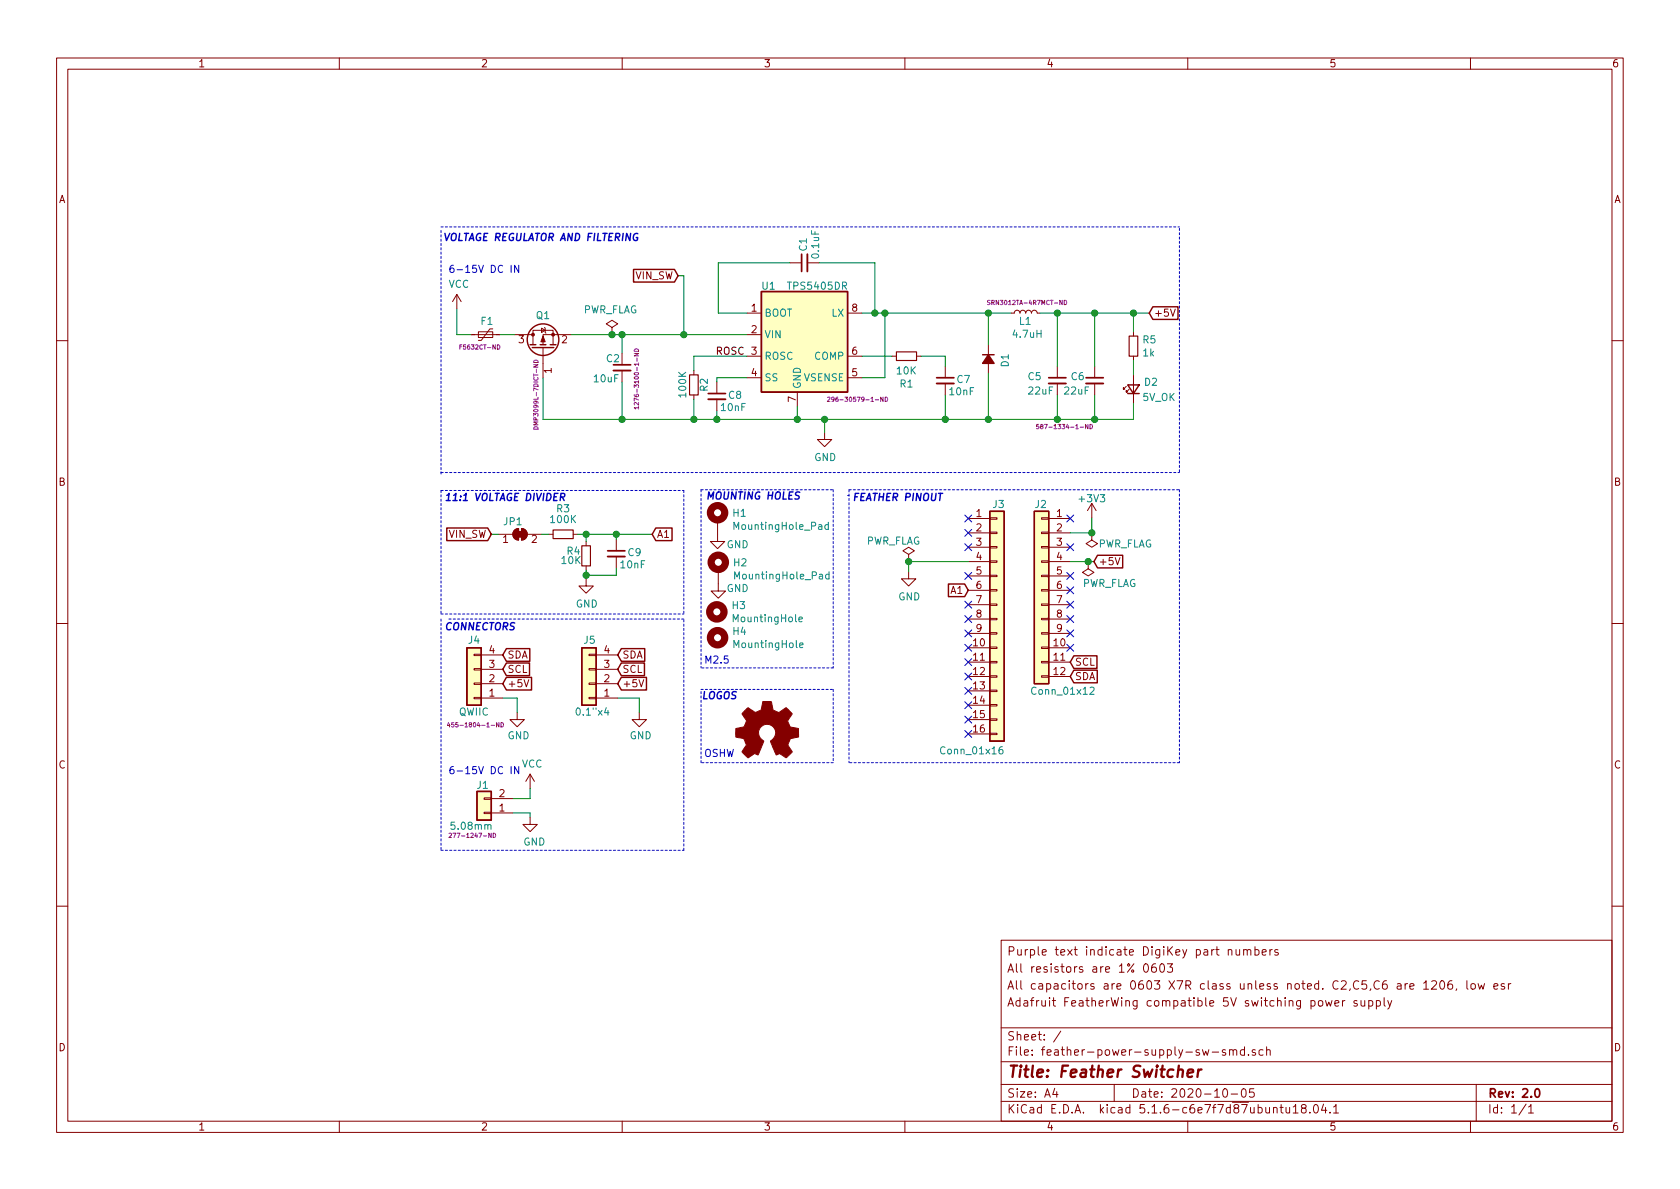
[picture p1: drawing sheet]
EESchema Schematic File Version 4
EELAYER 30 0
EELAYER END
$Descr A4 11693 8268
encoding utf-8
Sheet 1 1
Title "Feather Switcher"
Date "2020-10-05"
Rev "2.0"
Comp ""
Comment1 "Adafruit FeatherWing compatible 5V switching power supply"
Comment2 "All capacitors are 0603 X7R class unless noted. C2,C5,C6 are 1206, low esr"
Comment3 "All resistors are 1% 0603"
Comment4 "Purple text indicate DigiKey part numbers"
$EndDescr
$Comp
L Connector_Generic:Conn_01x12 J2
U 1 1
P 7250 4100
F 0 "J2" H 7255 4700 50  0000 C CNN
F 1 "Conn_01x12" H 7100 3400 50  0000 C CNN
F 2 "Connector_PinHeader_2.54mm:PinHeader_1x12_P2.54mm_Vertical" H 7250 4100 50  0001 C CNN
F 3 "~" H 7250 4100 50  0001 C CNN
	1    7250 4100
	-1   0    0    -1  
$EndComp
$Comp
L power:GND #PWR01
U 1 1
P 5740 3000
F 0 "#PWR01" H 5740 2750 50  0001 C CNN
F 1 "GND" H 5745 2827 50  0000 C CNN
F 2 "" H 5740 3000 50  0001 C CNN
F 3 "" H 5740 3000 50  0001 C CNN
	1    5740 3000
	1    0    0    -1  
$EndComp
Text GLabel 7615 3900 2    50   Input ~ 0
+5V
Wire Wire Line
	7450 3900 7575 3900
$Comp
L power:GND #PWR04
U 1 1
P 6325 3970
F 0 "#PWR04" H 6325 3720 50  0001 C CNN
F 1 "GND" H 6330 3797 50  0000 C CNN
F 2 "" H 6325 3970 50  0001 C CNN
F 3 "" H 6325 3970 50  0001 C CNN
	1    6325 3970
	1    0    0    -1  
$EndComp
Wire Wire Line
	6740 3900 6325 3900
Wire Wire Line
	6325 3900 6325 3970
$Comp
L power:PWR_FLAG #FLG04
U 1 1
P 7575 3900
F 0 "#FLG04" H 7575 3975 50  0001 C CNN
F 1 "PWR_FLAG" H 7425 4055 50  0000 C CNN
F 2 "" H 7575 3900 50  0001 C CNN
F 3 "~" H 7575 3900 50  0001 C CNN
	1    7575 3900
	-1   0    0    1   
$EndComp
Connection ~ 7575 3900
Wire Wire Line
	7575 3900 7615 3900
$Comp
L power:PWR_FLAG #FLG03
U 1 1
P 6325 3900
F 0 "#FLG03" H 6325 3975 50  0001 C CNN
F 1 "PWR_FLAG" H 6220 4045 50  0000 C CNN
F 2 "" H 6325 3900 50  0001 C CNN
F 3 "~" H 6325 3900 50  0001 C CNN
	1    6325 3900
	1    0    0    -1  
$EndComp
Connection ~ 6325 3900
NoConn ~ 7450 3800
NoConn ~ 7450 4000
NoConn ~ 7450 4100
NoConn ~ 7450 4200
NoConn ~ 7450 4300
NoConn ~ 7450 4400
NoConn ~ 7450 4500
NoConn ~ 6740 3700
NoConn ~ 6740 3800
NoConn ~ 6740 4000
NoConn ~ 6740 4200
NoConn ~ 6740 4300
NoConn ~ 6740 4400
NoConn ~ 6740 4500
NoConn ~ 6740 4600
NoConn ~ 6740 4700
NoConn ~ 6740 4800
NoConn ~ 6740 4900
NoConn ~ 6740 5000
NoConn ~ 6740 5100
$Comp
L Device:C_Small C8
U 1 1
P 4990 2750
F 0 "C8" H 5065 2760 50  0000 L CNN
F 1 "10nF" H 5010 2675 50  0000 L CNN
F 2 "Capacitor_SMD:C_0603_1608Metric_Pad1.05x0.95mm_HandSolder" H 4990 2750 50  0001 C CNN
F 3 "~" H 4990 2750 50  0001 C CNN
	1    4990 2750
	1    0    0    -1  
$EndComp
$Comp
L Device:R_Small R1
U 1 1
P 6310 2470
F 0 "R1" V 6114 2470 50  0000 C CNN
F 1 "10K" V 6205 2470 50  0000 C CNN
F 2 "Resistor_SMD:R_0603_1608Metric_Pad1.05x0.95mm_HandSolder" H 6310 2470 50  0001 C CNN
F 3 "~" H 6310 2470 50  0001 C CNN
F 4 "‎P20138CT-ND‎" V 6310 2470 50  0001 C CNN "DigiKey_PN"
	1    6310 2470
	0    -1   -1   0   
$EndComp
$Comp
L Device:C_Small C7
U 1 1
P 6580 2640
F 0 "C7" H 6655 2650 50  0000 L CNN
F 1 "10nF" H 6600 2565 50  0000 L CNN
F 2 "Capacitor_SMD:C_0603_1608Metric_Pad1.05x0.95mm_HandSolder" H 6580 2640 50  0001 C CNN
F 3 "~" H 6580 2640 50  0001 C CNN
	1    6580 2640
	1    0    0    -1  
$EndComp
$Comp
L Device:C_Small C2
U 1 1
P 4330 2550
F 0 "C2" H 4215 2615 50  0000 L CNN
F 1 "10uF" H 4125 2475 50  0000 L CNN
F 2 "Capacitor_SMD:C_1206_3216Metric_Pad1.42x1.75mm_HandSolder" H 4330 2550 50  0001 C CNN
F 3 "~" H 4330 2550 50  0001 C CNN
F 4 "1276-3100-1-ND‎" V 4430 2470 30  0000 C CNN "DigiKey_PN"
	1    4330 2550
	1    0    0    -1  
$EndComp
$Comp
L Device:C_Small C1
U 1 1
P 5600 1820
F 0 "C1" H 5675 1830 50  0000 L CNN
F 1 "0.1uF" H 5620 1745 50  0000 L CNN
F 2 "Capacitor_SMD:C_0603_1608Metric_Pad1.05x0.95mm_HandSolder" H 5600 1820 50  0001 C CNN
F 3 "~" H 5600 1820 50  0001 C CNN
	1    5600 1820
	0    -1   -1   0   
$EndComp
Wire Wire Line
	5700 1820 6090 1820
Wire Wire Line
	6090 1820 6090 2170
Wire Wire Line
	6090 2170 6000 2170
Wire Wire Line
	6090 2170 6160 2170
Wire Wire Line
	6880 2170 6880 2390
Connection ~ 6090 2170
Wire Wire Line
	6880 2170 7040 2170
Wire Wire Line
	7240 2170 7360 2170
Wire Wire Line
	7360 2170 7360 2540
Wire Wire Line
	7360 2170 7620 2170
Connection ~ 7360 2170
Wire Wire Line
	6000 2470 6210 2470
Wire Wire Line
	6410 2470 6580 2470
Wire Wire Line
	6580 2470 6580 2540
Wire Wire Line
	6580 2740 6580 2910
Wire Wire Line
	6880 2590 6880 2910
Wire Wire Line
	7360 2740 7360 2910
Wire Wire Line
	5200 2170 5000 2170
Wire Wire Line
	5000 2170 5000 1820
Wire Wire Line
	5000 1820 5500 1820
Wire Wire Line
	5200 2620 4990 2620
Wire Wire Line
	4990 2620 4990 2650
Wire Wire Line
	4990 2850 4990 2910
Wire Wire Line
	4990 2910 5550 2910
Wire Wire Line
	4330 2650 4330 2910
Connection ~ 4990 2910
Wire Wire Line
	6000 2620 6160 2620
Wire Wire Line
	6160 2620 6160 2170
Connection ~ 4330 2910
Wire Wire Line
	4330 2320 4330 2450
Text Label 4980 2470 0    50   ~ 0
ROSC
NoConn ~ 7450 3600
NoConn ~ 6740 3600
Wire Notes Line
	5910 3440 5900 3440
Wire Notes Line
	4760 3405 4760 4265
Wire Notes Line
	8210 1580 8210 3280
Wire Notes Line
	3070 3290 3070 1580
Connection ~ 5550 2910
$Comp
L custom:TPS5405DR U1
U 1 1
P 5600 2320
F 0 "U1" H 5350 2660 50  0000 C CNN
F 1 "TPS5405DR" H 5690 2660 50  0000 C CNN
F 2 "digikey-footprints:SOIC-8_W3.9mm" H 5650 1870 50  0001 L CIN
F 3 "https://www.ti.com/lit/ds/symlink/tps5405.pdf" H 5600 2320 50  0001 C CNN
F 4 "TPS5405DR" H 5600 2320 50  0001 C CNN "MPN"
F 5 "296-30579-1-ND" H 5970 1870 30  0000 C CNN "Digikey_PN"
	1    5600 2320
	1    0    0    -1  
$EndComp
Wire Wire Line
	5550 2910 5740 2910
Wire Wire Line
	5550 2820 5550 2910
Wire Wire Line
	5740 2910 5740 3000
Connection ~ 5740 2910
Wire Wire Line
	5740 2910 6580 2910
$Comp
L Device:L_Small L1
U 1 1
P 7140 2170
F 0 "L1" V 7080 2220 50  0000 R CNN
F 1 "4.7uH" V 6990 2270 50  0000 R CNN
F 2 "My libs:TDK-VLS4012HBX" H 7140 2170 50  0001 C CNN
F 3 "~" H 7140 2170 50  0001 C CNN
F 4 "SRN3012TA-4R7MCT-ND‎" V 7210 2160 30  0000 C CNN "DigiKey_PN"
	1    7140 2170
	0    -1   -1   0   
$EndComp
Wire Wire Line
	7620 2540 7620 2170
Connection ~ 7620 2170
Wire Wire Line
	7620 2740 7620 2910
Wire Wire Line
	6880 2910 7360 2910
Connection ~ 7360 2910
Wire Wire Line
	7360 2910 7620 2910
$Comp
L Device:R_Small R2
U 1 1
P 4830 2670
F 0 "R2" V 4900 2670 50  0000 C CNN
F 1 "100K" V 4750 2670 50  0000 C CNN
F 2 "Resistor_SMD:R_0603_1608Metric_Pad1.05x0.95mm_HandSolder" H 4830 2670 50  0001 C CNN
F 3 "~" H 4830 2670 50  0001 C CNN
F 4 "‎P20138CT-ND‎" V 4830 2670 50  0001 C CNN "DigiKey_PN"
	1    4830 2670
	1    0    0    -1  
$EndComp
Wire Wire Line
	4830 2470 4830 2570
Wire Wire Line
	4830 2470 5200 2470
Wire Wire Line
	4830 2770 4830 2910
Connection ~ 4830 2910
Wire Wire Line
	4830 2910 4990 2910
Text Notes 5930 3490 0    50   Italic 10
FEATHER PINOUT
Text Notes 3080 1680 0    50   Italic 10
VOLTAGE REGULATOR AND FILTERING
$Comp
L power:PWR_FLAG #FLG01
U 1 1
P 4260 2320
F 0 "#FLG01" H 4260 2395 50  0001 C CNN
F 1 "PWR_FLAG" H 4250 2495 50  0000 C CNN
F 2 "" H 4260 2320 50  0001 C CNN
F 3 "~" H 4260 2320 50  0001 C CNN
	1    4260 2320
	1    0    0    -1  
$EndComp
Text Notes 4910 3480 0    50   Italic 10
MOUNTING HOLES
Wire Notes Line
	3070 4265 4760 4265
Wire Notes Line
	3070 3405 4760 3405
Wire Notes Line
	3070 3405 3070 4270
$Comp
L Jumper:SolderJumper_2_Bridged JP1
U 1 1
P 3620 3710
F 0 "JP1" H 3570 3800 50  0000 C CNN
F 1 "SolderJumper_2_Bridged" H 3285 3620 50  0001 C CNN
F 2 "Jumper:SolderJumper-2_P1.3mm_Bridged_RoundedPad1.0x1.5mm" H 3620 3710 50  0001 C CNN
F 3 "~" H 3620 3710 50  0001 C CNN
	1    3620 3710
	1    0    0    -1  
$EndComp
Text Notes 3090 3490 0    50   Italic 10
11:1 VOLTAGE DIVIDER
Wire Wire Line
	4080 3710 4080 3760
$Comp
L power:GND #PWR05
U 1 1
P 4080 4020
F 0 "#PWR05" H 4080 3770 50  0001 C CNN
F 1 "GND" H 4085 3847 50  0000 C CNN
F 2 "" H 4080 4020 50  0001 C CNN
F 3 "" H 4080 4020 50  0001 C CNN
	1    4080 4020
	1    0    0    -1  
$EndComp
$Comp
L Device:R_Small R3
U 1 1
P 3920 3710
F 0 "R3" V 3740 3710 50  0000 C CNN
F 1 "100K" V 3815 3710 50  0000 C CNN
F 2 "Resistor_SMD:R_0603_1608Metric_Pad1.05x0.95mm_HandSolder" H 3920 3710 50  0001 C CNN
F 3 "~" H 3920 3710 50  0001 C CNN
F 4 "‎P20138CT-ND‎" V 3920 3710 50  0001 C CNN "DigiKey_PN"
	1    3920 3710
	0    1    1    0   
$EndComp
$Comp
L Device:R_Small R4
U 1 1
P 4080 3860
F 0 "R4" H 3940 3895 50  0000 L CNN
F 1 "10K" H 3900 3830 50  0000 L CNN
F 2 "Resistor_SMD:R_0603_1608Metric_Pad1.05x0.95mm_HandSolder" H 4080 3860 50  0001 C CNN
F 3 "~" H 4080 3860 50  0001 C CNN
F 4 "P20072CT-ND‎" H 4080 3860 50  0001 C CNN "DigiKey_PN"
	1    4080 3860
	1    0    0    -1  
$EndComp
Wire Wire Line
	3770 3710 3820 3710
$Comp
L Device:C_Small C9
U 1 1
P 4290 3845
F 0 "C9" H 4365 3855 50  0000 L CNN
F 1 "10nF" H 4310 3770 50  0000 L CNN
F 2 "Capacitor_SMD:C_0603_1608Metric_Pad1.05x0.95mm_HandSolder" H 4290 3845 50  0001 C CNN
F 3 "~" H 4290 3845 50  0001 C CNN
	1    4290 3845
	1    0    0    -1  
$EndComp
Wire Wire Line
	4540 3710 4290 3710
Connection ~ 4080 3710
Wire Wire Line
	4080 3710 4020 3710
Wire Wire Line
	4290 3745 4290 3710
Wire Wire Line
	4290 3710 4080 3710
$Comp
L Mechanical:MountingHole H4
U 1 1
P 4995 4430
F 0 "H4" H 5095 4476 50  0000 L CNN
F 1 "MountingHole" H 5095 4385 50  0000 L CNN
F 2 "MountingHole:MountingHole_2.7mm_M2.5" H 4995 4430 50  0001 C CNN
F 3 "~" H 4995 4430 50  0001 C CNN
	1    4995 4430
	1    0    0    -1  
$EndComp
$Comp
L Mechanical:MountingHole_Pad H1
U 1 1
P 4995 3610
F 0 "H1" H 5095 3659 50  0000 L CNN
F 1 "MountingHole_Pad" H 5095 3568 50  0000 L CNN
F 2 "MountingHole:MountingHole_2.5mm_Pad" H 4995 3610 50  0001 C CNN
F 3 "~" H 4995 3610 50  0001 C CNN
	1    4995 3610
	1    0    0    -1  
$EndComp
$Comp
L Mechanical:MountingHole H3
U 1 1
P 4990 4250
F 0 "H3" H 5090 4296 50  0000 L CNN
F 1 "MountingHole" H 5090 4205 50  0000 L CNN
F 2 "MountingHole:MountingHole_2.7mm_M2.5" H 4990 4250 50  0001 C CNN
F 3 "~" H 4990 4250 50  0001 C CNN
	1    4990 4250
	1    0    0    -1  
$EndComp
$Comp
L Mechanical:MountingHole_Pad H2
U 1 1
P 5000 3955
F 0 "H2" H 5100 4004 50  0000 L CNN
F 1 "MountingHole_Pad" H 5100 3913 50  0000 L CNN
F 2 "MountingHole:MountingHole_2.5mm_Pad" H 5000 3955 50  0001 C CNN
F 3 "~" H 5000 3955 50  0001 C CNN
	1    5000 3955
	1    0    0    -1  
$EndComp
$Comp
L power:GND #PWR03
U 1 1
P 4995 3710
F 0 "#PWR03" H 4995 3460 50  0001 C CNN
F 1 "GND" H 5135 3640 50  0000 C CNN
F 2 "" H 4995 3710 50  0001 C CNN
F 3 "" H 4995 3710 50  0001 C CNN
	1    4995 3710
	1    0    0    -1  
$EndComp
$Comp
L power:GND #PWR06
U 1 1
P 5000 4055
F 0 "#PWR06" H 5000 3805 50  0001 C CNN
F 1 "GND" H 5135 4025 50  0000 C CNN
F 2 "" H 5000 4055 50  0001 C CNN
F 3 "" H 5000 4055 50  0001 C CNN
	1    5000 4055
	1    0    0    -1  
$EndComp
$Comp
L Connector_Generic:Conn_01x04 J4
U 1 1
P 3300 4750
F 0 "J4" H 3300 4450 50  0000 C CNN
F 1 "QWIIC" H 3300 4950 50  0000 C CNN
F 2 "Connector_JST:JST_SH_SM04B-SRSS-TB_1x04-1MP_P1.00mm_Horizontal" H 3300 4750 50  0001 C CNN
F 3 "https://cdn-shop.adafruit.com/product-files/4328/4328_C13916-001_CCSH-W10-04-BK-RC-A.pdf" H 3300 4750 50  0001 C CNN
F 4 "455-1804-1-ND" H 3290 5040 30  0000 C CNN "DigiKey_PN"
	1    3300 4750
	-1   0    0    1   
$EndComp
$Comp
L power:GND #PWR07
U 1 1
P 3600 4950
F 0 "#PWR07" H 3600 4700 50  0001 C CNN
F 1 "GND" H 3610 4790 50  0000 C CNN
F 2 "" H 3600 4950 50  0001 C CNN
F 3 "" H 3600 4950 50  0001 C CNN
	1    3600 4950
	1    0    0    -1  
$EndComp
Wire Wire Line
	3600 4850 3600 4950
$Comp
L power:+3V3 #PWR02
U 1 1
P 7600 3595
F 0 "#PWR02" H 7600 3445 50  0001 C CNN
F 1 "+3V3" H 7600 3730 50  0000 C CNN
F 2 "" H 7600 3595 50  0001 C CNN
F 3 "" H 7600 3595 50  0001 C CNN
	1    7600 3595
	1    0    0    -1  
$EndComp
Wire Wire Line
	7450 3700 7600 3700
Wire Wire Line
	7600 3700 7600 3595
$Comp
L power:PWR_FLAG #FLG02
U 1 1
P 7600 3700
F 0 "#FLG02" H 7600 3775 50  0001 C CNN
F 1 "PWR_FLAG" H 7365 3780 50  0000 C CNN
F 2 "" H 7600 3700 50  0001 C CNN
F 3 "~" H 7600 3700 50  0001 C CNN
	1    7600 3700
	-1   0    0    1   
$EndComp
Connection ~ 7600 3700
Text GLabel 3500 4750 2    50   Input ~ 0
+5V
Text Notes 3090 4390 0    50   Italic 10
CONNECTORS
$Comp
L Graphic:Logo_Open_Hardware_Small LOGO1
U 1 1
P 5340 5095
F 0 "LOGO1" H 5340 5370 50  0001 C CNN
F 1 "Logo_Open_Hardware_Small" H 5340 4870 50  0001 C CNN
F 2 "Symbol:OSHW-Symbol_6.7x6mm_SilkScreen" H 5340 5095 50  0001 C CNN
F 3 "~" H 5340 5095 50  0001 C CNN
	1    5340 5095
	1    0    0    -1  
$EndComp
Text Notes 3120 5390 0    50   ~ 0
6-15V DC IN
$Comp
L Device:Polyfuse_Small F1
U 1 1
P 3380 2320
F 0 "F1" V 3470 2310 50  0000 C CNN
F 1 "24V 1.1A" V 3494 2320 50  0001 C CNN
F 2 "Fuse:Fuse_1812_4532Metric_Castellated" H 3430 2120 50  0001 L CNN
F 3 "~" H 3380 2320 50  0001 C CNN
F 4 "F5632CT-ND" V 3290 2360 30  0000 C CNN "DigiKey-PN"
F 5 "1812L110/24DR" V 3380 2320 50  0001 C CNN "MPN"
F 6 "Littelfuse Inc." V 3380 2320 50  0001 C CNN "LittleFuse"
	1    3380 2320
	0    -1   -1   0   
$EndComp
Wire Wire Line
	4260 2320 3980 2320
Connection ~ 4260 2320
Wire Wire Line
	3280 2320 3180 2320
Wire Wire Line
	4080 3960 4080 3995
Wire Wire Line
	4290 3945 4290 3995
Wire Wire Line
	4290 3995 4080 3995
Connection ~ 4080 3995
Wire Wire Line
	4080 3995 4080 4020
$Comp
L Connector_Generic:Conn_01x04 J5
U 1 1
P 4100 4750
F 0 "J5" H 4050 4450 50  0000 L CNN
F 1 "0.1\"x4" H 3950 4950 50  0000 L CNN
F 2 "Connector_PinHeader_2.54mm:PinHeader_1x04_P2.54mm_Vertical" H 4100 4750 50  0001 C CNN
F 3 "~" H 4100 4750 50  0001 C CNN
	1    4100 4750
	-1   0    0    1   
$EndComp
Text GLabel 4300 4750 2    50   Input ~ 0
+5V
$Comp
L power:GND #PWR08
U 1 1
P 4450 4950
F 0 "#PWR08" H 4450 4700 50  0001 C CNN
F 1 "GND" H 4460 4790 50  0000 C CNN
F 2 "" H 4450 4950 50  0001 C CNN
F 3 "" H 4450 4950 50  0001 C CNN
	1    4450 4950
	1    0    0    -1  
$EndComp
Wire Wire Line
	4300 4850 4450 4850
Wire Wire Line
	4450 4850 4450 4950
Wire Notes Line
	3070 1570 8210 1570
Wire Notes Line
	3070 3280 8210 3280
Wire Notes Line
	5910 3400 8210 3400
Wire Notes Line
	8210 3400 8210 5300
Wire Notes Line
	8210 5300 5910 5300
Wire Notes Line
	5910 3400 5910 5300
Wire Wire Line
	6880 2170 6160 2170
Connection ~ 6880 2170
Connection ~ 6160 2170
Wire Wire Line
	6880 2910 6580 2910
Connection ~ 6880 2910
Connection ~ 6580 2910
Wire Wire Line
	3600 4850 3500 4850
$Comp
L Connector_Generic:Conn_01x16 J3
U 1 1
P 6940 4300
F 0 "J3" H 6905 5100 50  0000 L CNN
F 1 "Conn_01x16" H 6535 3385 50  0000 L CNN
F 2 "Connector_PinHeader_2.54mm:PinHeader_1x16_P2.54mm_Vertical" H 6940 4300 50  0001 C CNN
F 3 "~" H 6940 4300 50  0001 C CNN
	1    6940 4300
	1    0    0    -1  
$EndComp
$Comp
L power:VCC #PWR09
U 1 1
P 3180 2140
F 0 "#PWR09" H 3180 1990 50  0001 C CNN
F 1 "VCC" H 3195 2313 50  0000 C CNN
F 2 "" H 3180 2140 50  0001 C CNN
F 3 "" H 3180 2140 50  0001 C CNN
	1    3180 2140
	1    0    0    -1  
$EndComp
Wire Wire Line
	3180 2140 3180 2320
$Comp
L Device:Q_PMOS_GSD Q1
U 1 1
P 3780 2420
F 0 "Q1" V 4010 2420 50  0000 C CNN
F 1 "Q_PMOS_GSD" V 4031 2420 50  0001 C CNN
F 2 "Package_TO_SOT_SMD:SOT-23" H 3980 2520 50  0001 C CNN
F 3 "https://www.diodes.com/assets/Datasheets/DMP3099L.pdf" H 3780 2420 50  0001 C CNN
F 4 "DMP3099L-7" V 3780 2420 50  0001 C CNN "MPN"
F 5 "DMP3099L-7DICT-ND" H 3460 2470 30  0000 C CNN "Digikey_PN"
	1    3780 2420
	0    -1   -1   0   
$EndComp
Wire Wire Line
	3480 2320 3580 2320
Wire Wire Line
	3780 2910 3780 2620
Wire Wire Line
	3780 2910 4330 2910
$Comp
L power:VCC #PWR010
U 1 1
P 3690 5480
F 0 "#PWR010" H 3690 5330 50  0001 C CNN
F 1 "VCC" H 3705 5653 50  0000 C CNN
F 2 "" H 3690 5480 50  0001 C CNN
F 3 "" H 3690 5480 50  0001 C CNN
	1    3690 5480
	1    0    0    -1  
$EndComp
$Comp
L power:GND #PWR011
U 1 1
P 3690 5680
F 0 "#PWR011" H 3690 5430 50  0001 C CNN
F 1 "GND" H 3720 5510 50  0000 C CNN
F 2 "" H 3690 5680 50  0001 C CNN
F 3 "" H 3690 5680 50  0001 C CNN
	1    3690 5680
	1    0    0    -1  
$EndComp
Wire Wire Line
	3570 5550 3690 5550
Wire Wire Line
	3690 5550 3690 5480
Wire Wire Line
	3690 5680 3690 5650
Wire Wire Line
	3690 5650 3570 5650
Text Notes 4900 4620 0    50   ~ 0
M2.5
Wire Notes Line
	4880 3400 5800 3400
Wire Notes Line
	5800 4640 4880 4640
Wire Notes Line
	4880 3400 4880 4640
Wire Notes Line
	5800 3400 5800 4640
Wire Notes Line
	5800 4790 5800 5300
Wire Notes Line
	5800 5300 4880 5300
Wire Notes Line
	4880 5300 4880 4790
Wire Notes Line
	4880 4790 5800 4790
Text Notes 4880 4870 0    50   Italic 10
LOGOS
Text Notes 4900 5270 0    50   ~ 0
OSHW
Text Notes 3120 1900 0    50   ~ 0
6-15V DC IN
Wire Wire Line
	4330 2910 4830 2910
Text GLabel 4720 1910 0    50   Input ~ 0
VIN_SW
Wire Wire Line
	4260 2320 4330 2320
Wire Wire Line
	5200 2320 4760 2320
Connection ~ 4330 2320
Wire Wire Line
	4760 2320 4760 1910
Wire Wire Line
	4760 1910 4720 1910
Connection ~ 4760 2320
Wire Wire Line
	4760 2320 4330 2320
Text GLabel 3420 3710 0    50   Input ~ 0
VIN_SW
Wire Wire Line
	3470 3710 3420 3710
Wire Notes Line
	3070 4300 3070 5910
Wire Notes Line
	3070 5910 4760 5910
Wire Notes Line
	4760 5910 4760 4300
Wire Notes Line
	4760 4300 3110 4300
$Comp
L Device:D_Small_ALT D1
U 1 1
P 6880 2490
F 0 "D1" H 6890 2610 50  0000 C CNN
F 1 "~" H 7000 2580 50  0000 C CNN
F 2 "Diode_SMD:D_SOD-123F" V 6880 2490 50  0001 C CNN
F 3 "https://www.mccsemi.com/pdf/Products/SMD22PL-SMD210PL(SOD-123FL).pdf" V 6880 2490 50  0001 C CNN
F 4 "SMD24PL-TP" H 6880 2490 50  0001 C CNN "MPN"
F 5 "SMD24PL-TPMSCT-ND" H 6880 2490 50  0001 C CNN "DigiKey-PN"
	1    6880 2490
	0    1    1    0   
$EndComp
$Comp
L Device:C_Small C6
U 1 1
P 7620 2640
F 0 "C6" H 7450 2670 50  0000 L CNN
F 1 "22uF" H 7400 2570 50  0000 L CNN
F 2 "Capacitor_SMD:C_1210_3225Metric_Pad1.42x2.65mm_HandSolder" H 7620 2640 50  0001 C CNN
F 3 "https://www.yuden.co.jp/productdata/catalog/mlcc06_e.pdf" H 7620 2640 50  0001 C CNN
F 4 "587-1334-1-ND" H 7620 2640 50  0001 C CNN "DigiKey_PN"
	1    7620 2640
	1    0    0    -1  
$EndComp
Text GLabel 8000 2170 2    50   Input ~ 0
+5V
$Comp
L Device:LED_Small D2
U 1 1
P 7890 2700
F 0 "D2" V 7936 2630 50  0000 R CNN
F 1 "5V_OK" V 7830 2640 50  0000 R CNN
F 2 "LED_SMD:LED_0805_2012Metric_Castellated" V 7890 2700 50  0001 C CNN
F 3 "~" V 7890 2700 50  0001 C CNN
	1    7890 2700
	0    -1   -1   0   
$EndComp
$Comp
L Device:R_Small R5
U 1 1
P 7890 2400
F 0 "R5" H 7949 2446 50  0000 L CNN
F 1 "1k" H 7949 2355 50  0000 L CNN
F 2 "Resistor_SMD:R_0603_1608Metric_Pad1.05x0.95mm_HandSolder" H 7890 2400 50  0001 C CNN
F 3 "~" H 7890 2400 50  0001 C CNN
	1    7890 2400
	1    0    0    -1  
$EndComp
Wire Wire Line
	7890 2170 7890 2300
Connection ~ 7890 2170
Wire Wire Line
	7890 2170 8000 2170
Wire Wire Line
	7890 2500 7890 2600
Wire Wire Line
	7890 2800 7890 2910
Wire Wire Line
	7890 2910 7620 2910
Connection ~ 7620 2910
$Comp
L Device:C_Small C5
U 1 1
P 7360 2640
F 0 "C5" H 7150 2670 50  0000 L CNN
F 1 "22uF" H 7150 2570 50  0000 L CNN
F 2 "Capacitor_SMD:C_1210_3225Metric_Pad1.42x2.65mm_HandSolder" H 7360 2640 50  0001 C CNN
F 3 "https://www.yuden.co.jp/productdata/catalog/mlcc06_e.pdf" H 7360 2640 50  0001 C CNN
F 4 "587-1334-1-ND" H 7410 2320 30  0000 C CNN "DigiKey_PN"
	1    7360 2640
	1    0    0    -1  
$EndComp
Text GLabel 7450 4600 2    50   Input ~ 0
SCL
Text GLabel 7450 4700 2    50   Input ~ 0
SDA
Text GLabel 4300 4650 2    50   Input ~ 0
SCL
Text GLabel 4300 4550 2    50   Input ~ 0
SDA
Text GLabel 3500 4650 2    50   Input ~ 0
SCL
Text GLabel 3500 4550 2    50   Input ~ 0
SDA
Text GLabel 4540 3710 2    50   Input ~ 0
A1
Connection ~ 4290 3710
Text GLabel 6740 4100 0    50   Input ~ 0
A1
$Comp
L Connector_Generic:Conn_01x02 J1
U 1 1
P 3370 5650
F 0 "J1" H 3380 5460 50  0000 C CNN
F 1 "5.08mm" H 3460 5745 50  0000 C CNN
F 2 "TerminalBlock_Phoenix:TerminalBlock_Phoenix_MKDS-1,5-2_1x02_P5.00mm_Horizontal" H 3370 5650 50  0001 C CNN
F 3 "~" H 3370 5650 50  0001 C CNN
F 4 "1729128" H 3370 5650 50  0001 C CNN "MPN"
F 5 "277-1247-ND " H 3440 5810 30  0000 C CNN "Digikey_PN"
F 6 "Phoenix Contact" H 3370 5650 50  0001 C CNN "Manufacturer"
	1    3370 5650
	-1   0    0    1   
$EndComp
Wire Wire Line
	7620 2170 7890 2170
$EndSCHEMATC
